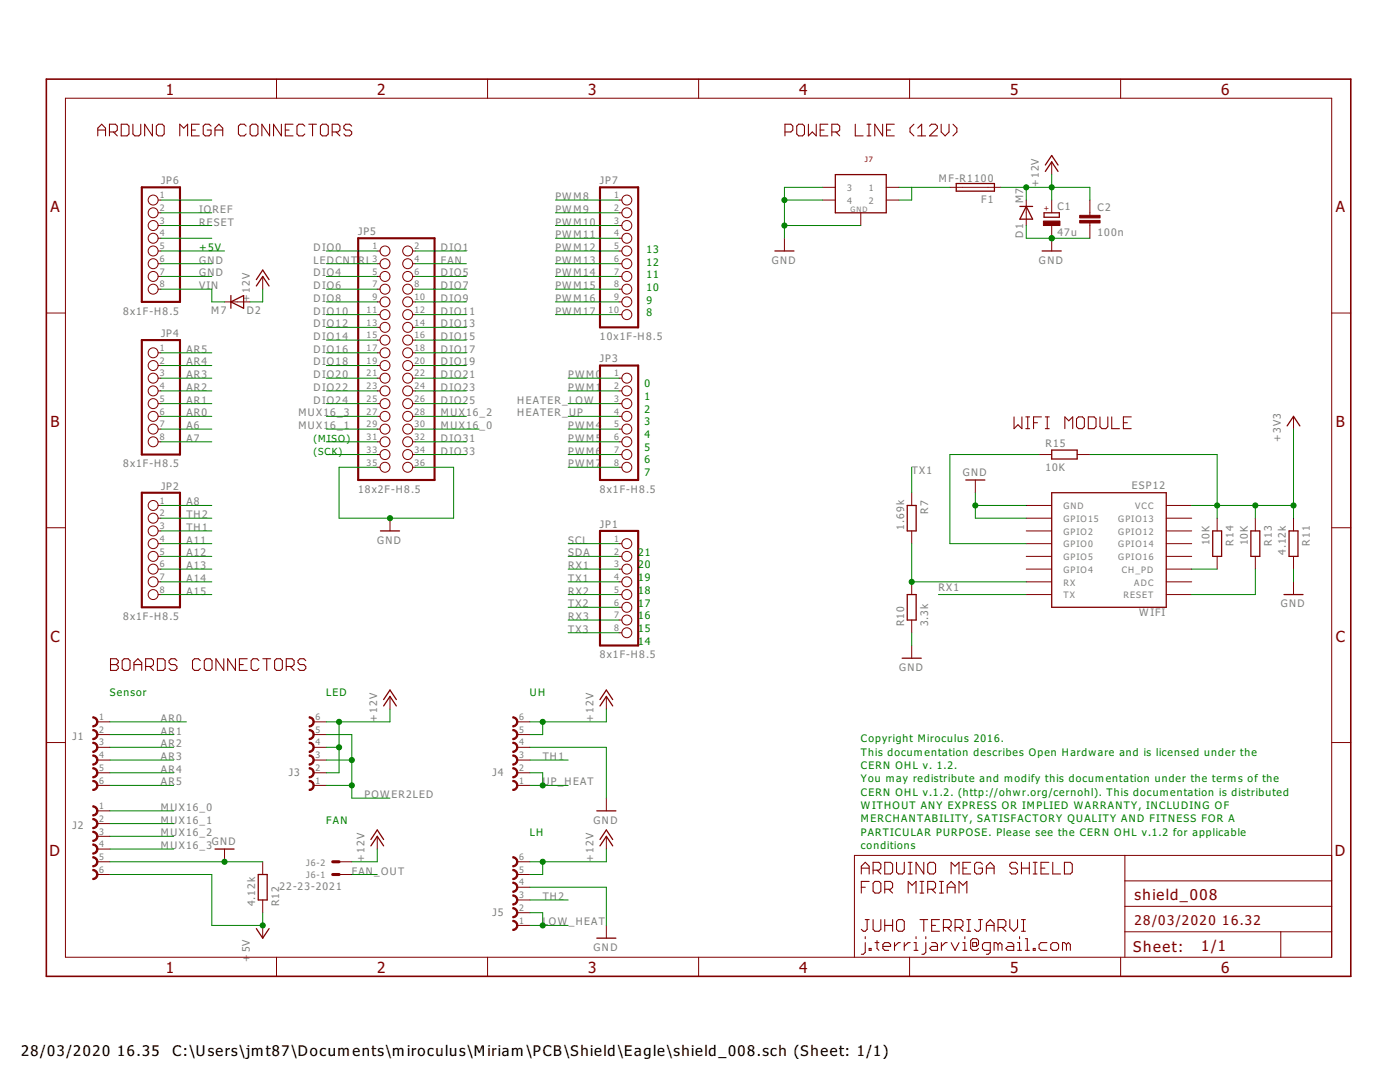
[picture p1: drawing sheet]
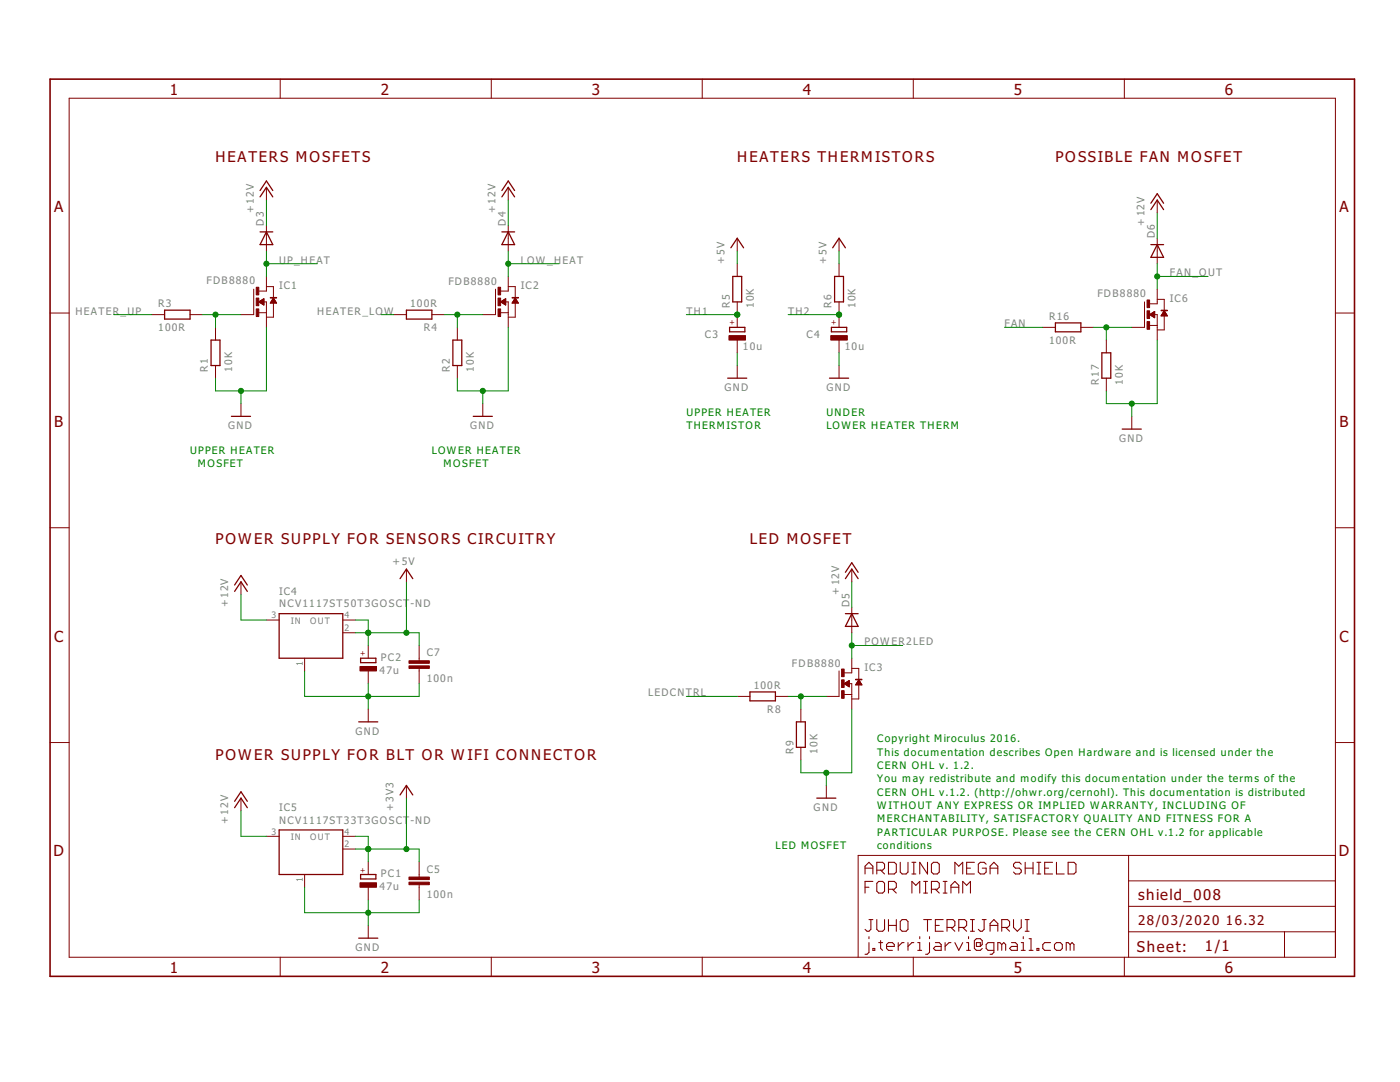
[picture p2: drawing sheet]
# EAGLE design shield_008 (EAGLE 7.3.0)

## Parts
C1  47u  CPOL-EUD  [PANASONIC_D]
C2  100n  C-EUC0603  [C0603]
C3  10u  CPOL-EUA/3216-18R  [A/3216-18R]
C4  10u  CPOL-EUA/3216-18R  [A/3216-18R]
C5  100n  C-EUC0603  [C0603]
C7  100n  C-EUC0603  [C0603]
D1  M7  DIODE-SMB  [SMB]
D2  M7  DIODE-SMB  [SMB]
D3  RGL34A  DO-213_DIODE  [DO-213AA_DIODE]
D4  RGL34A  DO-213_DIODE  [DO-213AA_DIODE]
D5  RGL34A  DO-213_DIODE  [DO-213AA_DIODE]
D6  RGL34A  DO-213_DIODE  [DO-213AA_DIODE]
F1  MF-R1100  LITTLEFUSE  [LITTLEFUSE]
IC1  FDB8880  [FDB8880]
IC2  FDB8880  [FDB8880]
IC3  FDB8880  [FDB8880]
IC4  NCV1117ST50T3GOSCT-ND  MC33269ST-3.3T3  [SOT223]
IC5  NCV1117ST33T3GOSCT-ND  MC33269ST-3.3T3  [SOT223]
IC6  FDB8880  [FDB8880]
J1  68710614522  [68710614522]
J2  68710614522  [68710614522]
J3  68710614522  [68710614522]
J4  68710614522  [68710614522]
J5  68710614522  [68710614522]
J6  22-23-2021  [22-23-2021]
J7  KPJX-4S-S  [KPJX-4S-S]
JP1  8x1F-H8.5  PINHD-1X8  [1X08]
JP2  8x1F-H8.5  PINHD-1X8  [1X08]
JP3  8x1F-H8.5  PINHD-1X8  [1X08]
JP4  8x1F-H8.5  PINHD-1X8  [1X08]
JP5  18x2F-H8.5  PINHD-2X18  [2X18]
JP6  8x1F-H8.5  PINHD-1X8  [1X08]
JP7  10x1F-H8.5  PINHD-1X10_ARD  [1X10]
PC1  47u  CPOL-EUD  [PANASONIC_D]
PC2  47u  CPOL-EUD  [PANASONIC_D]
R1  10K  R-EU_R0603  [R0603]
R2  10K  R-EU_R0603  [R0603]
R3  100R  R-EU_R0603  [R0603]
R4  100R  R-EU_R0603  [R0603]
R5  10K  R-EU_R0603  [R0603]
R6  10K  R-EU_R0603  [R0603]
R7  1.69k  R-EU_R0603  [R0603]
R8  100R  R-EU_R0603  [R0603]
R9  10K  R-EU_R0603  [R0603]
R10  3.3k  R-EU_R0603  [R0603]
R11  4.12k  R-EU_R0603  [R0603]
R12  4.12k  R-EU_R0603  [R0603]
R13  10K  R-EU_R0603  [R0603]
R14  10K  R-EU_R0603  [R0603]
R15  10K  R-EU_R0603  [R0603]
R16  100R  R-EU_R0603  [R0603]
R17  10K  R-EU_R0603  [R0603]
WIFI  ESP12  [ESP12]

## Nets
+3V3: C5.1 IC5.2(OUT) IC5.4(OUT) PC1.+ R11.1 R13.1 R14.1 R15.2 WIFI.VCC
+5V: C7.1 IC4.2(OUT) IC4.4(OUT) J2.6 PC2.+ R5.2 R6.2 R12.1
+12V: C1.+ C2.1 D1.C D2.A D3.P$2(C) D4.P$2(C) D5.P$2(C) D6.P$2(C) F1.1 IC4.3(IN) IC5.3(IN) J3.2 J3.4 J3.6 J4.5 J4.6 J5.5 J5.6 J6.2
A6: JP4.7
A7: JP4.8
A8: JP2.1
A11: JP2.4
A12: JP2.5
A13: JP2.6
A14: JP2.7
A15: JP2.8
AR0: J1.1 JP4.6
AR1: J1.2 JP4.5
AR2: J1.3 JP4.4
AR3: J1.4 JP4.3
AR4: J1.5 JP4.2
AR5: J1.6 JP4.1
DIO0: JP5.1
DIO1: JP5.2
DIO4: JP5.5
DIO5: JP5.6
DIO6: JP5.7
DIO7: JP5.8
DIO8: JP5.9
DIO9: JP5.10
DIO10: JP5.11
DIO11: JP5.12
DIO12: JP5.13
DIO13: JP5.14
DIO14: JP5.15
DIO15: JP5.16
DIO16: JP5.17
DIO17: JP5.18
DIO18: JP5.19
DIO19: JP5.20
DIO20: JP5.21
DIO21: JP5.22
DIO22: JP5.23
DIO23: JP5.24
DIO24: JP5.25
DIO25: JP5.26
DIO30: JP5.31
DIO31: JP5.32
DIO32: JP5.33
DIO33: JP5.34
FAN: JP5.4 R16.1
FAN_OUT: D6.P$1(A) IC6.2(D) J6.1
GND: C1.- C2.2 C3.- C4.- C5.2 C7.2 D1.A IC1.3(S) IC2.3(S) IC3.3(S) IC4.1(GND/ADJ) IC5.1(GND/ADJ) IC6.3(S) J2.5 J4.4 J5.4 J7.P$3 J7.P$4 J7.P$5(G) J7.P$6(G) J7.P$7(G) JP5.35 JP5.36 JP6.6 JP6.7 PC1.- PC2.- R1.1 R2.1 R9.1 R10.1 R11.2 R12.2 R17.1 WIFI.GND WIFI.GPIO15
HEATER_LOW: JP3.3 R4.2
HEATER_UP: JP3.4 R3.1
IOREF: JP6.2
LEDCNTRL: JP5.3 R8.2
LOW_HEAT: D4.P$1(A) IC2.2(D) J5.1 J5.2
MUX16_0: J2.1 JP5.30
MUX16_1: J2.2 JP5.29
MUX16_2: J2.3 JP5.28
MUX16_3: J2.4 JP5.27
N$1: JP6.1
N$2: JP6.5
N$4: IC3.1(G) R8.1 R9.2
N$5: R7.2 R10.2 WIFI.RX
N$6: JP6.4
N$10: R13.2 WIFI.RESET
N$11: R14.2 WIFI.CH_PD
N$13: R15.1 WIFI.GPIO0
N$14: F1.2 J7.P$1 J7.P$2
N$15: IC6.1(G) R16.2 R17.2
N$18: IC1.1(G) R1.2 R3.2
N$19: IC2.1(G) R2.2 R4.1
POWER2LED: D5.P$1(A) IC3.2(D) J3.1 J3.3 J3.5
PWM0: JP3.1
PWM1: JP3.2
PWM4: JP3.5
PWM5: JP3.6
PWM6: JP3.7
PWM7: JP3.8
PWM8: JP7.1
PWM9: JP7.2
PWM10: JP7.3
PWM11: JP7.4
PWM12: JP7.5
PWM13: JP7.6
PWM14: JP7.7
PWM15: JP7.8
PWM16: JP7.9
PWM17: JP7.10
RESET: JP6.3
RX1: JP1.3 WIFI.TX
RX2: JP1.5
RX3: JP1.7
SCL: JP1.1
SDA: JP1.2
TH1: C3.+ J4.3 JP2.3 R5.1
TH2: C4.+ J5.3 JP2.2 R6.1
TX1: JP1.4 R7.1
TX2: JP1.6
TX3: JP1.8
UP_HEAT: D3.P$1(A) IC1.2(D) J4.1 J4.2
VIN: D2.C JP6.8
Unconnected: WIFI.ADC WIFI.GPIO2 WIFI.GPIO4 WIFI.GPIO5 WIFI.GPIO12 WIFI.GPIO13 WIFI.GPIO14 WIFI.GPIO16

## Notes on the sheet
- ARDUNO MEGA CONNECTORS | POWER LINE (12V)
- HEATERS MOSFETS | HEATERS THERMISTORS | POSSIBLE FAN MOSFET
- +5V | 13
- 12
- 11
- 10
- 9
- 8
- 0
- 1
- 2
- 3
- 4 | WIFI MODULE
- UPPER HEATER
  THERMISTOR
- UNDER
  LOWER HEATER THERM
- (MISO) | 5
- (SCK) | 6
- 7
- UPPER HEATER
    MOSFET
- LOWER HEATER
     MOSFET
- 21 | POWER SUPPLY FOR SENSORS CIRCUITRY | LED MOSFET
- 20
- 19
- 18
- 17
- 16
- 15
- 14
- BOARDS CONNECTORS
- Sensor | LED | UH
- POWER SUPPLY FOR BLT OR WIFI CONNECTOR
- FAN
- LH
- Copyright Miroculus 2016.
  This documentation describes Open Hardware and is licensed under the
  CERN OHL v. 1.2.
  You may redistribute and modify this documentation under the terms of the
  CERN OHL v.1.2. (http://ohwr.org/cernohl). This documentation is distributed
  WITHOUT ANY EXPRESS OR IMPLIED WARRANTY, INCLUDING OF
  MERCHANTABILITY, SATISFACTORY QUALITY AND FITNESS FOR A
  PARTICULAR PURPOSE. Please see the CERN OHL v.1.2 for applicable
  conditions
- LED MOSFET
- Copyright Miroculus 2016.
  This documentation describes Open Hardware and is licensed under the
  CERN OHL v. 1.2.
  You may redistribute and modify this documentation under the terms of the
  CERN OHL v.1.2. (http://ohwr.org/cernohl). This documentation is distributed
  WITHOUT ANY EXPRESS OR IMPLIED WARRANTY, INCLUDING OF
  MERCHANTABILITY, SATISFACTORY QUALITY AND FITNESS FOR A
  PARTICULAR PURPOSE. Please see the CERN OHL v.1.2 for applicable
  conditions
- ARDUINO MEGA SHIELD
  FOR MIRIAM
  
  JUHO TERRIJARVI
  j.terrijarvi@gmail.com
- ARDUINO MEGA SHIELD
  FOR MIRIAM
  
  JUHO TERRIJARVI
  j.terrijarvi@gmail.com

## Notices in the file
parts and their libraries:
Eagle_FPC_CONNECTOR_AND_FFC_CAB: Copyright: Würth Elektronik
